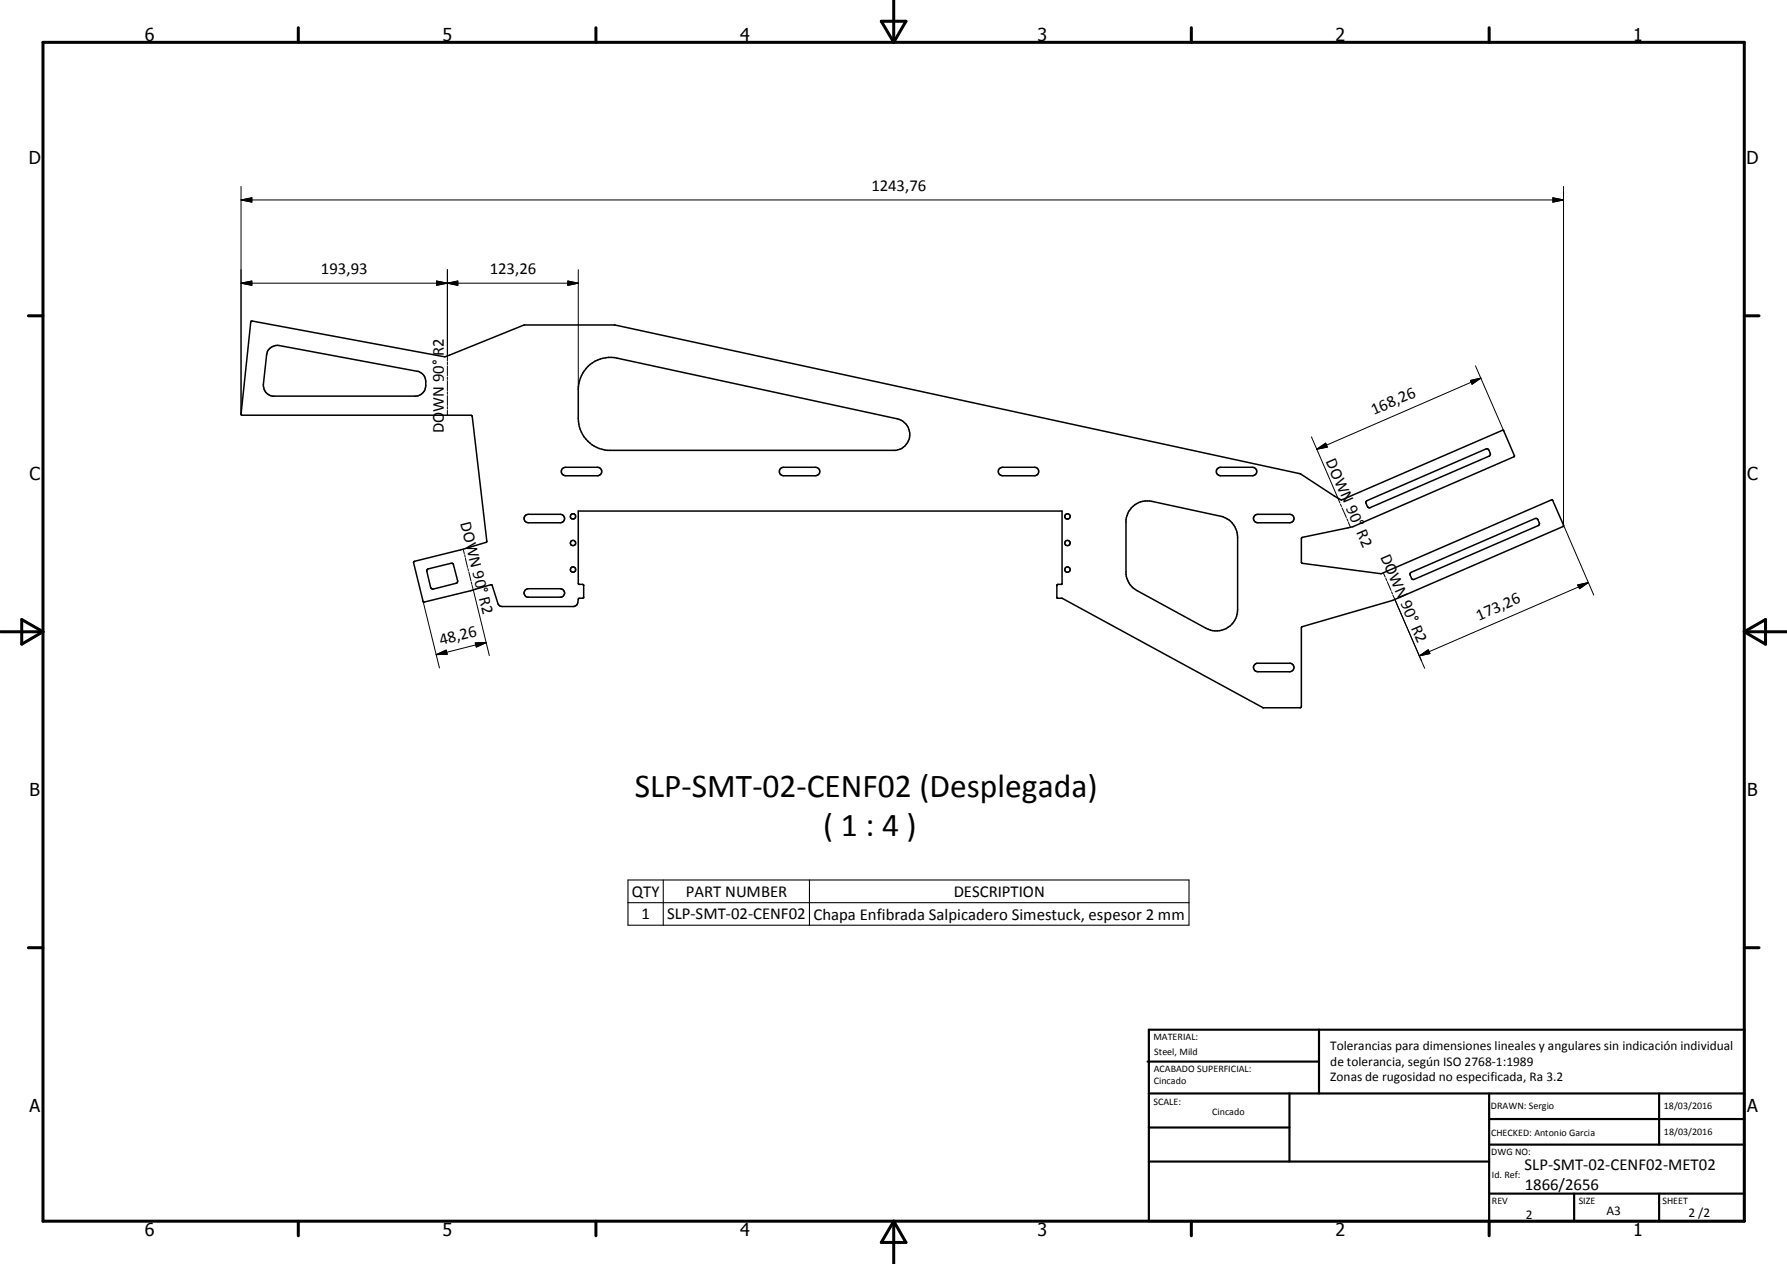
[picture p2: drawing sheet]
<svg xmlns="http://www.w3.org/2000/svg" width="420mm" height="297mm" viewBox="0 0 420 297" stroke-linecap="round" stroke-linejoin="round" font-family="sans-serif">
<g fill="none" stroke="#000" stroke-width=".35">
<path d="M63.3 82l1.2-.7 1.1-.1 32.5 6a2.67 2.67 0 0 1 2 3.4 2.57 2.57 0 0 1-2.2 2.5h-33.9a2.53 2.53 0 0 1-2.1-2.8l.8-6.9 .2-.7zM110.9 97.7l-54.1-.1-.1-.3 2.3-21.7 .3-.2 45.3 8.5 18.6-7.5h21.4l161.1 34.9 9.7 6.2 37.9-16.4 .3 .2 2.5 5.8-.1 .2-37.9 16.5-11.9 2.5-.2 .2v5.7l18.7 2.6 40.1-17.3 .3 .1 2.5 5.8-.1 .3-40.1 17.4-21.3 6.2-.1 18.9-.3 .1h-8.7l-47.2-25.7h-1.2l-.1-.1v-3l1.2-.3v-17.1h-113.7v17l.1 .2h.9l.2 .2v3l-1.2 .2-.3 1.4-.9 .4h-17.2l-.5-.6-1.5-4.4M110.9 97.7h.1M110.9 97.7l3.6 29.6-6.1 1.9-11 2.7-.2 .3 2.4 9.3 11.1-2.7 4.9-1.4M138.2 86.1a7.5 7.5 0 0 1 6.9-1.9l65.9 14.2a3.8 3.8 0 0 1 2.9 3.9 3.8 3.8 0 0 1-3.3 3.5h-67.8a7.6 7.6 0 0 1-6.8-7.5v-6.8a7.8 7.8 0 0 1 2.2-5.4zM132.2 110.2l.3-.3 .5-.1h7.5a.99 .99 0 0 1 1 1 .99 .99 0 0 1-1 1h-7.5a1 1 0 0 1-.9-.5 1 1 0 0 1 .1-1.1zM183.4 110.2l.4-.3 .4-.1h7.5a1 1 0 0 1 1 1 1 1 0 0 1-1 1h-7.5a.99 .99 0 0 1-.8-1.6zM234.9 110.2l.4-.3 .4-.1h7.5a.99 .99 0 0 1 1 1 .99 .99 0 0 1-1 1h-7.5a1 1 0 0 1-.9-.5 1 1 0 0 1 .1-1.1zM266 119.3a5 5 0 0 1 4.8-1.5l16.3 3.5a5 5 0 0 1 3.9 4.9v17.1a5 5 0 0 1-7.4 4.4l-16.2-8.9a4.9 4.9 0 0 1-2.7-3.8v-12.8a5.2 5.2 0 0 1 1.3-2.9zM286.3 110.1l.7-.3h7.5a1 1 0 0 1 1 1 1 1 0 0 1-1 1h-7.5a.98 .98 0 0 1-1-.6 .98 .98 0 0 1 .3-1.1zM321.3 117.7l28.1-12.2h.5l.5 1v.3l-.3 .4-28 12.1h-.3l-.3-.3-.4-.8zM100.5 133.7l5.9-1.3 .2 .2 1 4.2-.4 .3-5.3 1.3h-.4l-.3-.4-.9-3.8z"/>
<path d="M115.6 137.4v.1M123.4 121.3l.4-.4h.4h7.5a1 1 0 0 1 1.1 1 1 1 0 0 1-1.1 1h-7.5a1 1 0 0 1-.9-.6 1 1 0 0 1 .1-1zM123.6 138.6l.6-.3h7.5a1.01 1.01 0 0 1 1 .9 1.01 1.01 0 0 1-.7 1.1h-8a1 1 0 0 1-.4-1.7zM295.1 121.1l.6-.2h7.5a1 1 0 0 1 1 1 1 1 0 0 1-1 1h-7.5a1 1 0 0 1-.9-.7 1 1 0 0 1 .3-1.1zM331.7 134.6l29.3-12.8 .5 .2 .5 1-.4 .5-29.1 12.6-.6-.1-.4-1zM295.1 156.1l.4-.2h8a1.01 1.01 0 0 1 .7 1.1 1.01 1.01 0 0 1-1 .9h-7.5a1 1 0 0 1-.9-.7 1 1 0 0 1 .3-1.1z"/>
<circle cx="134.7" cy="133.8" r=".62"/>
<circle cx="134.7" cy="121.4" r=".63"/>
<circle cx="134.7" cy="127.6" r=".63"/>
<circle cx="251" cy="127.6" r=".64"/>
<circle cx="251" cy="133.8" r=".64"/>
<circle cx="251" cy="121.4" r=".64"/>
</g>
<g fill="none" stroke="#000" stroke-width=".24">
<path d="M56.7 47l2.5-.5v1zM56.7 43.8v53.6M56.7 47h310.9M365.1 46.5l2.5 .5-2.5 .5zM367.6 43.8v79.7M56.7 66.5l2.5-.5v1.1zM56.7 66.5h79.3M102.6 66l2.6 .5-2.6 .6zM105.2 66.5l2.4-.5v1.1zM105.2 63.4v21.4M133.5 66l2.5 .5-2.5 .6zM136 63.4v28.1"/>
<path d="M105.2 85.1v.6M105.2 86v2.3M105.2 88.6v.6M105.2 89.5v2.3M105.2 92.1v.6M105.2 93v2.3M105.2 95.5v.6M105.2 96.4v1.2M345.7 89.4l2.5-.5-2.1 1.4zM346.9 86l6.7 15.3M348.2 88.9l-38.6 16.7M308.3 102.7l6.7 15.5"/>
<path d="M309.6 105.6l2.1-1.5 .4 1zM315.2 118.5l.2 .5M315.5 119.3l1.1 2.3M108.9 129.1l.3 1M109.3 130.4l.1 .5M109.4 131.2l.5 2.1M110 133.6l.1 .5M110.2 134.4l.5 2.1M110.8 136.8l.1 .5M111 137.6l4.1 16.5M316.7 121.9l.2 .6M317 122.8l.5 1.1"/>
<path d="M325.2 134.6l.5 1M325.8 135.9l.2 .5M326.2 136.7l.9 2.1M327.2 139.1l.2 .5M327.5 139.8l7.5 17.3M367.6 123.4l7.1 16.4M371 137.5l2.5-.6-2.1 1.4zM373.5 136.9l-39.8 17.2M99.5 141.3l3.8 15.7M102.6 153.8l2.3-1 .2 1zM111.7 151.1l2.6-.1-2.3 1.1zM114.3 151l-11.7 2.8"/>
<path d="M333.7 154.1l2.1-1.4 .4 .9z"/>
</g>
<g fill="none" stroke="#000" stroke-width=".71">
<path d="M10.1 9.9h400v277.1h-400zM70.1 6.5v3.4M140.1 6.5v3.4M207.2 5h5.8l-2.9 4.9zM210.1 0v9.9M280.1 6.5v3.4M350.1 6.5v3.4M6.7 74.2h3.4M410.1 74.2h3.5M.1 148.5h10M5.1 145.6l5 2.9-5 2.9zM410.1 148.5h10"/>
<path d="M410.1 148.5l5-2.9v5.8zM6.7 222.7h3.4M410.1 222.7h3.5M70.1 287v3.4M140.1 287v3.4M210.1 287v10M210.1 287l2.9 5h-5.8zM280.1 287v3.4M350.1 287v3.4"/>
</g>
<g fill="none" stroke="#000" stroke-width=".51">
<path d="M269.8 249.5h40.3M270.1 242h140v45h-140zM270.1 257h140M303.2 257v16M310.1 242v15M350.1 257v30M390.1 257v12M270.1 265h33.1M270.1 273h80M350.1 269h60M350.1 263h60M350.1 280.5h60"/>
<path d="M370.1 280.5v6.5M390.1 280.5v6.5"/>
</g>
<path d="M327.9 140.8l6.3 14.4M147.6 206.8h132v10.6h-132zM147.6 212.1h132M155.9 206.8v10.6M190.3 206.8v10.6" fill="none" stroke="#000" stroke-width=".25"/>
<path d="M56.7 47l2.5-.5v1zM365.1 46.5l2.5 .5-2.5 .5zM56.7 66.5l2.5-.5v1.1zM102.6 66l2.6 .5-2.6 .6zM105.2 66.5l2.4-.5v1.1zM133.5 66l2.5 .5-2.5 .6zM345.7 89.4l2.5-.5-2.1 1.4zM309.6 105.6l2.1-1.5 .4 1zM371 137.5l2.5-.6-2.1 1.4zM102.6 153.8l2.3-1 .2 1zM111.7 151.1l2.6-.1-2.3 1.1zM333.7 154.1l2.1-1.4 .4 .9z" fill="#000"/>
<g font-size="7.9">
<text x="149.3" y="187.4">SLP-SMT-02-CENF02 (Desplegada)</text>
<text x="193.6" y="196.3">( 1 : 4 )</text>
</g>
<g font-size="4.2">
<text x="34" y="9.6">6</text>
<text x="104" y="9.6">5</text>
<text x="174" y="9.6">4</text>
<text x="244" y="9.6">3</text>
<text x="314" y="9.6">2</text>
<text x="384" y="9.6">1</text>
<text x="6.8" y="38.7">D</text>
<text x="410.6" y="38.7">D</text>
<text x="7" y="112.9">C</text>
<text x="410.8" y="112.9">C</text>
<text x="7" y="187.1">B</text>
<text x="410.8" y="187.1">B</text>
<text x="7" y="261.4">A</text>
<text x="410.8" y="261.4">A</text>
<text x="34" y="290.4">6</text>
<text x="104" y="290.4">5</text>
<text x="174" y="290.4">4</text>
<text x="244" y="290.4">3</text>
<text x="314" y="290.4">2</text>
<text x="384" y="290.4">1</text>
</g>
<g font-size="3.9">
<text x="204.9" y="45">1243,76</text>
<text x="75.5" y="64.5">193,93</text>
<text x="115.1" y="64.5">123,26</text>
<text x="104.4" y="101.8" transform="rotate(-90 104.4 101.8)">DO</text>
<text x="104.4" y="96.8" transform="rotate(-90 104.4 96.8)">WN 90° R2</text>
<text x="323" y="97.5" transform="rotate(-23 323 97.5)">168,26</text>
<text x="311.6" y="108.4" transform="rotate(67 311.6 108.4)">DOWN 90° R2</text>
<text x="108.2" y="122.9" transform="rotate(76 108.2 122.9)">DOWN 90° R2</text>
<text x="324.5" y="130.9" transform="rotate(67 324.5 130.9)">DOWN 90° R2</text>
<text x="347.7" y="145.8" transform="rotate(-23 347.7 145.8)">173,26</text>
<text x="103.6" y="151.5" transform="rotate(-14 103.6 151.5)">48,26</text>
<text x="148.6" y="210.7">QTY</text>
<text x="161.2" y="210.7">PART NUMBER</text>
<text x="224.2" y="210.7">DESCRIPTION</text>
<text x="150.8" y="216">1</text>
<text x="156.9" y="216.1">SLP-SMT-02-CENF02</text>
<text x="191.3" y="216.2">Chapa Enfibrada Salpicadero Simestuck, espesor 2 mm</text>
<text x="358.5" y="275">SLP-SMT-02-CENF02-MET02</text>
<text x="358.5" y="279.7">1866/2656</text>
</g>
<g font-size="3.1">
<text x="312.7" y="246.8">Tolerancias para dimensiones lineales y angulares sin indicación individual</text>
<text x="312.7" y="250.4">de tolerancia, según ISO 2768-1:1989</text>
<text x="312.7" y="254">Zonas de rugosidad no especificada, Ra 3.2</text>
<text x="358.7" y="286.5">2</text>
<text x="377.7" y="285.6">A3</text>
<text x="397" y="285.9">2 /2</text>
</g>
<g font-size="2.4">
<text x="271.2" y="244.4">MATERIAL:</text>
<text x="271.3" y="252">ACABADO SUPERFICIAL:</text>
<text x="271.4" y="247.9">Steel, Mild</text>
<text x="271.3" y="254.6">Cincado</text>
<text x="271.2" y="259.7">SCALE:</text>
<text x="285" y="262">Cincado</text>
<text x="350.6" y="260.7">DRAWN: Sergio</text>
<text x="391.2" y="260.6">18/03/2016</text>
<text x="350.6" y="267">CHECKED: Antonio Garcia</text>
<text x="391.2" y="266.7">18/03/2016</text>
<text x="350.6" y="271.4">DWG NO:</text>
<text x="350.8" y="276.9">Id. Ref:</text>
<text x="350.8" y="282.8">REV</text>
<text x="371.2" y="282.9">SIZE</text>
<text x="390.9" y="282.9">SHEET</text>
</g>
</svg>
